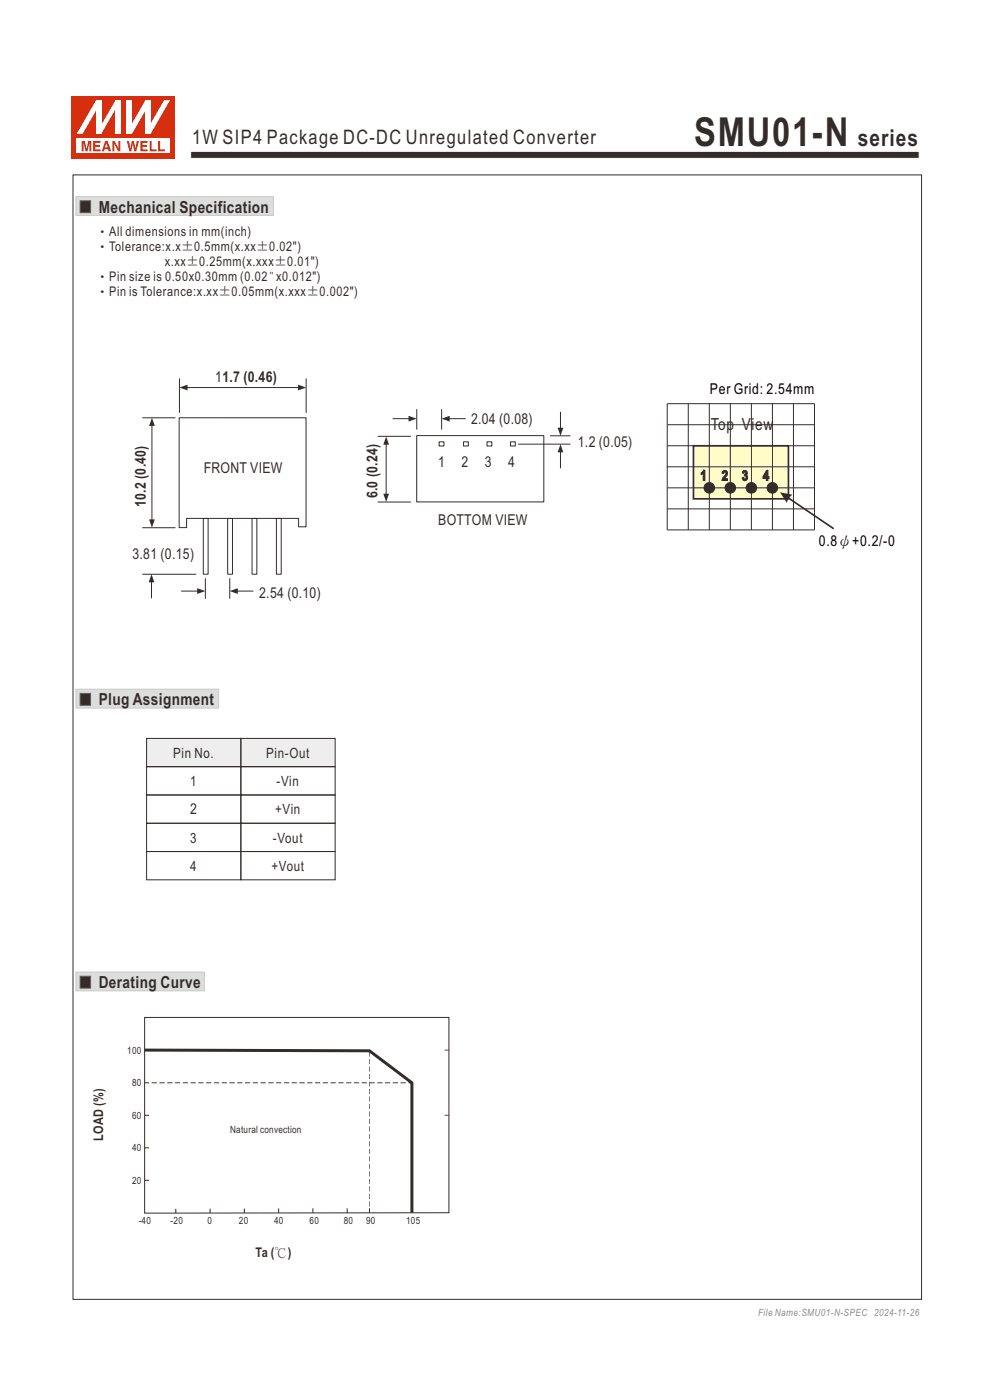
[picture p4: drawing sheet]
<svg xmlns="http://www.w3.org/2000/svg" width="210mm" height="297mm" viewBox="0 0 210 297" stroke-linecap="round" stroke-linejoin="round" font-family="sans-serif">
<path d="M40.4 32.1h154.6v1.5h-154.6z" fill-rule="evenodd" fill="#332c2b" stroke="#fefefe" stroke-width=".21"/>
<path d="M59.1 256.4v.9M66.4 256.3v1M73.6 256.3v1" fill="none" stroke="#332c2b" stroke-width=".21"/>
<path d="M15.2 20.4h22v13.2h-22z" fill-rule="evenodd" fill="#d62e0f"/>
<path d="M16.3 29.4h19.8v3.1h-19.8z" fill-rule="evenodd" fill="#fefefe"/>
<g fill="#d62e0f">
<path d="M26.9 29.9h.4l.4 1.6 .3-1.6h.4l.3 1.6 .3-1.6h.5l-.6 2.2h-.4l-.3-1.7-.3 1.7h-.4z" fill-rule="evenodd"/>
<path d="M29.8 29.9h1.5v.4h-1.1v.5h1v.3h-1v.6h1.1v.4h-1.5z" fill-rule="evenodd"/>
<path d="M31.7 29.9h.5v1.8h1v.4h-1.5z" fill-rule="evenodd"/>
<path d="M33.5 29.9h.5v1.8h1v.4h-1.5z" fill-rule="evenodd"/>
<path d="M17.3 29.9h.7l.4 1.7 .3-1.7h.7v2.2h-.4v-1.8l-.4 1.8h-.5l-.4-1.8v1.8h-.4z" fill-rule="evenodd"/>
<path d="M19.8 29.9h1.5v.4h-1.1v.5h1v.3h-1v.6h1.2v.4h-1.6z" fill-rule="evenodd"/>
<path d="M22.6 30.4l.2 .9h-.5zM22.3 29.9l-.7 2.2h.4l.2-.4h.7l.2 .4h.5l-.8-2.2z" fill-rule="evenodd"/>
<path d="M23.8 29.9h.5l.8 1.5v-1.5h.4v2.2h-.4l-.9-1.6v1.6h-.4z" fill-rule="evenodd"/>
</g>
<g fill="#fff">
<path d="M24.5 21.3h1.1v7.1h-1.1z" fill-rule="evenodd"/>
<path d="M24.5 21.3h1.1l-4.1 7.1h-1.1z" fill-rule="evenodd"/>
<path d="M20.4 21.3h1.1v7.1h-1.1z" fill-rule="evenodd"/>
<path d="M20.4 21.3h1.1v.3l-4 6.8h-1.2z" fill-rule="evenodd"/>
<path d="M30.8 21.3h1.1v7.1h-1.1z" fill-rule="evenodd"/>
<path d="M34.8 21.3h1.3l-4.2 7.1h-1v-.3z" fill-rule="evenodd"/>
<path d="M26.9 21.3h1.1v7.1h-1.1z" fill-rule="evenodd"/>
<path d="M30.8 21.3h1.1v.2l-3.9 6.9h-1.1v-.3z" fill-rule="evenodd"/>
</g>
<path d="M38 88.6h26.9v23.2h-1.6v-1.8h-23.7v1.9h-1.6z" fill="none" stroke="#332c2b" stroke-width=".21"/>
<path d="M16.1 41.7h41.9v4h-41.9z" fill-rule="evenodd" fill="#dcdddd" stroke="#c9caca" stroke-width=".21"/>
<path d="M17 42.6h2.2v2.5h-2.2z" fill-rule="evenodd" fill="#332c2b" stroke="#5f5d5d" stroke-width=".21"/>
<path d="M16.1 146.2h30.3v4h-30.3z" fill-rule="evenodd" fill="#dcdddd" stroke="#c9caca" stroke-width=".21"/>
<path d="M17 147.1h2.2v2.5h-2.2z" fill-rule="evenodd" fill="#332c2b" stroke="#5f5d5d" stroke-width=".21"/>
<path d="M31.1 156.6h40v6h-40z" fill-rule="evenodd" fill="#eeeeef"/>
<path d="M16.1 206.2h27.3v4h-27.3z" fill-rule="evenodd" fill="#dcdddd" stroke="#c9caca" stroke-width=".21"/>
<path d="M17 207.1h2.2v2.5h-2.2z" fill-rule="evenodd" fill="#332c2b" stroke="#5f5d5d" stroke-width=".21"/>
<g fill="none" stroke="#332c2b" stroke-width=".21">
<path d="M80.1 92.6h7M81.9 93.7v11.8M109.9 94.2h11.1M116.7 92.5h4.3M80.1 106.5h7M31.1 156.6h20v6h-20zM51.1 156.6h20v6h-20zM31.1 168.6h20v6h-20zM31.1 162.6h20v6h-20zM31.1 174.6h20v6h-20zM51.1 162.6h20v6h-20zM51.1 168.6h20v6h-20z"/>
<path d="M51.1 174.6h20v6h-20zM31.1 180.6h20v6h-20zM51.1 180.6h20v6h-20zM30.7 236.6h.9M30.7 229.7h.9M30.7 222.8h.9M94.3 236.6h.9M94.3 222.8h.9M30.7 243.5h.9M30.7 250.4h.9M37.3 256.4v1M44.6 256.4v.9"/>
<path d="M51.8 256.4v.9M78.4 256.3v1M87.4 256.3v1M95.2 257.3l-64.5 .1v-41.6h64.5v41.6"/>
</g>
<path d="M32.2 229.7h55.2" fill="none" stroke="#332c2b" stroke-width=".21" stroke-dasharray="1 .5" stroke-linecap="butt"/>
<path d="M78.4 255.9v-32.8" fill="none" stroke="#332c2b" stroke-width=".21" stroke-dasharray=".7 .4" stroke-linecap="butt"/>
<path d="M30.7 222.8l47.8 .1M78.3 222.9l9.1 6.8v27.6" fill="none" stroke="#332c2b" stroke-width=".63" stroke-linecap="butt"/>
<path d="M81.9 92.6l.6 1.7h-1.2z" fill="#332c2b"/>
<path d="M118.9 95.2v4.2" fill="none" stroke="#332c2b" stroke-width=".21"/>
<path d="M118.9 94.2l.6 1.8h-1.2z" fill="#332c2b"/>
<path d="M118.9 87.3v4.2" fill="none" stroke="#332c2b" stroke-width=".21"/>
<g fill="#332c2b">
<path d="M118.3 90.7h1.2l-.6 1.8z"/>
<path d="M81.3 104.7h1.2l-.6 1.8z"/>
</g>
<g fill="none" stroke="#332c2b" stroke-width=".21">
<path d="M30.2 88.6h7M32.2 89.8v21.3M38.1 80.3v7.3M39 82.2h25M64.9 80.3v7.3M88.4 92.4h27v14.1h-27zM88.4 86.8v4.3M93.2 93.7h1v.9h-1zM93.7 86.8v4.3M98.3 93.7h1v.9h-1zM103.3 93.7h1v.9h-1zM108.3 93.7h1v.9h-1z"/>
<path d="M30.2 112h7M30.2 121.8h11.4M43.6 122.7v4.3M48.7 122.7v4.3"/>
</g>
<path d="M32.2 88.6l.6 1.8h-1.2z" fill="#332c2b"/>
<path d="M32.1 122.8v4.1" fill="none" stroke="#332c2b" stroke-width=".21"/>
<path d="M32.1 121.8l.6 1.7h-1.2z" fill="#332c2b"/>
<path d="M83.3 88.8h4.1M38.4 125.4h4.2" fill="none" stroke="#332c2b" stroke-width=".21"/>
<g fill="#332c2b">
<path d="M41.8 124.8l1.8 .6-1.8 .6z"/>
<path d="M86.7 88.2l1.7 .6-1.7 .6z"/>
</g>
<path d="M94.6 88.8h4.2M49.6 125.4h4.1" fill="none" stroke="#332c2b" stroke-width=".21"/>
<g fill="#332c2b">
<path d="M48.7 125.4l1.7-.6v1.2z"/>
<path d="M93.7 88.8l1.7-.6v1.2z"/>
<path d="M63.2 81.6l1.8 .6-1.8 .6z"/>
<path d="M31.6 110.2h1.2l-.6 1.7z"/>
<path d="M38.1 82.2l1.7-.6v1.2z"/>
</g>
<path d="M141.5 90.1h31.3M172.8 85.6h-31.3v26.8h31.3M43.1 110h1v11.8h-1zM48.3 110h1v11.8h-1zM53.5 110h1v11.8h-1zM58.6 110h1.1v11.8h-1.1z" fill="none" stroke="#332c2b" stroke-width=".21"/>
<path d="M147.1 94.6h20.2v11.2h-20.2z" fill-rule="evenodd" fill="#fffcc8" stroke="#332c2b" stroke-width=".35"/>
<path d="M146 85.6v26.8M150.5 85.6v26.8M154.9 85.6v26.8M159.4 85.6v26.8" fill="none" stroke="#332c2b" stroke-width=".21"/>
<g fill="#332c2b" stroke="#332c2b" stroke-width=".21">
<circle cx="150.5" cy="103.5" r="1.12"/>
<circle cx="154.9" cy="103.5" r="1.12"/>
<circle cx="159.4" cy="103.5" r="1.12"/>
<circle cx="163.8" cy="103.5" r="1.12"/>
</g>
<path d="M165.5 104.4l2.6 .6-.8 .7-.4 1zM166.6 105l10.3 7-.2 .3-10.3-7z" fill="#332c2b"/>
<path d="M141.5 99h31.3M141.5 94.6h31.3M163.8 85.6v26.8M168.3 85.6v26.8M172.8 85.6v26.8M141.5 108h31.3M141.5 103.5h31.3" fill="none" stroke="#332c2b" stroke-width=".21"/>
<path d="M15.5 37.1h180v238.6h-180z" fill="none" stroke="#332c2b" stroke-width=".21"/>
<text font-size="8.5" fill="#332c2b" x="147.2" y="31">SMU01-N</text>
<text font-size="4.9" fill="#332c2b" x="181.9" y="31">series</text>
<text font-size="4.2" fill="#332c2b" x="40.8" y="30.6">1W SIP4 Package DC-DC Unregulated Converter</text>
<g font-size="3.5" fill="#332c2b">
<text x="20.9" y="45.1">Mechanical Specification</text>
<text x="150.8" y="91.2">Top V</text>
<text x="159.4" y="91.2">i</text>
<text x="160.2" y="91.2">ew</text>
<text x="20.9" y="149.6">Plug Assignment</text>
<text x="20.9" y="209.6">Derating Curve</text>
</g>
<g font-size="3.2" fill="#332c2b">
<text x="45.7" y="81">11.7 (0.46)</text>
<text x="99.9" y="90">2.04 (0.08)</text>
<text x="122.6" y="94.9">1.2 (0.05)</text>
<text x="43.2" y="100.4">FRONT VIEW</text>
<text x="93" y="99">1</text>
<text x="97.9" y="99">2</text>
<text x="102.8" y="99">3</text>
<text x="107.8" y="99">4</text>
<text x="30.9" y="107.6" transform="rotate(-90 30.9 107.6)">10.2 (0.40)</text>
<text x="80.1" y="105.7" transform="rotate(-90 80.1 105.7)">6.0 (0.24)</text>
<text x="93" y="111.3">BOTTOM VIEW</text>
<text x="28.1" y="118.5">3.81 (0.15)</text>
<text x="55" y="126.8">2.54 (0.10)</text>
<text x="40.3" y="172.8">2</text>
</g>
<g font-size="3.2">
<text x="150.6" y="83.6">Per Grid: 2.54mm</text>
<text x="173.7" y="115.9">0.8ψ+0.2/-0</text>
</g>
<g font-size="3" fill="#332c2b">
<text x="148.5" y="101.9">1</text>
<text x="153.1" y="101.9">2</text>
<text x="157.3" y="101.9">3</text>
<text x="161.8" y="101.9">4</text>
<text x="36.7" y="160.8">Pin No.</text>
<text x="56.5" y="160.8">Pin-Out</text>
<text x="40.4" y="166.8">1</text>
<text x="58.7" y="166.8">-Vin</text>
<text x="58.4" y="172.8">+Vin</text>
<text x="40.4" y="178.8">3</text>
<text x="57.9" y="178.8">-Vout</text>
<text x="40.4" y="184.8">4</text>
<text x="57.6" y="184.8">+Vout</text>
</g>
<g font-size="2.8" fill="#332c2b">
<text x="20.3" y="53.3">‧Tolerance:x.x±0.5mm(x.xx±0.02&quot;)</text>
<text x="20.4" y="50.1">‧All dimensions in mm(inch)</text>
<text x="20.3" y="59.7">‧Pin size is 0.50x0.30mm (0.02&quot;x0.012&quot;)</text>
<text x="34.9" y="56.5">x.xx±0.25mm(x.xxx±0.01&quot;)</text>
<text x="20.3" y="62.8">‧Pin is Tolerance:x.xx±0.05mm(x.xxx±0.002&quot;)</text>
<text x="21.8" y="242.1" transform="rotate(-90 21.8 242.1)">LOAD (%)</text>
<text x="54.2" y="266.7">Ta (℃)</text>
</g>
<g font-size="2.1" fill="#332c2b">
<text x="27" y="223.6">100</text>
<text x="28" y="230.5">80</text>
<text x="28" y="237.4">60</text>
<text x="28" y="244.3">40</text>
<text x="48.8" y="240.4">Natural convection</text>
<text x="28" y="251.2">20</text>
<text x="29.4" y="259.6">-40</text>
<text x="36.2" y="259.6">-20</text>
<text x="44" y="259.6">0</text>
<text x="50.7" y="259.6">20</text>
<text x="58.2" y="259.6">40</text>
<text x="65.7" y="259.6">60</text>
<text x="72.9" y="259.6">80</text>
<text x="77.7" y="259.6">90</text>
<text x="86.2" y="259.6">105</text>
</g>
<text font-size="2.1" fill="#8b8b8c" x="160.8" y="279.1">File Name:SMU01-N-SPEC 2024-11-26</text>
</svg>
